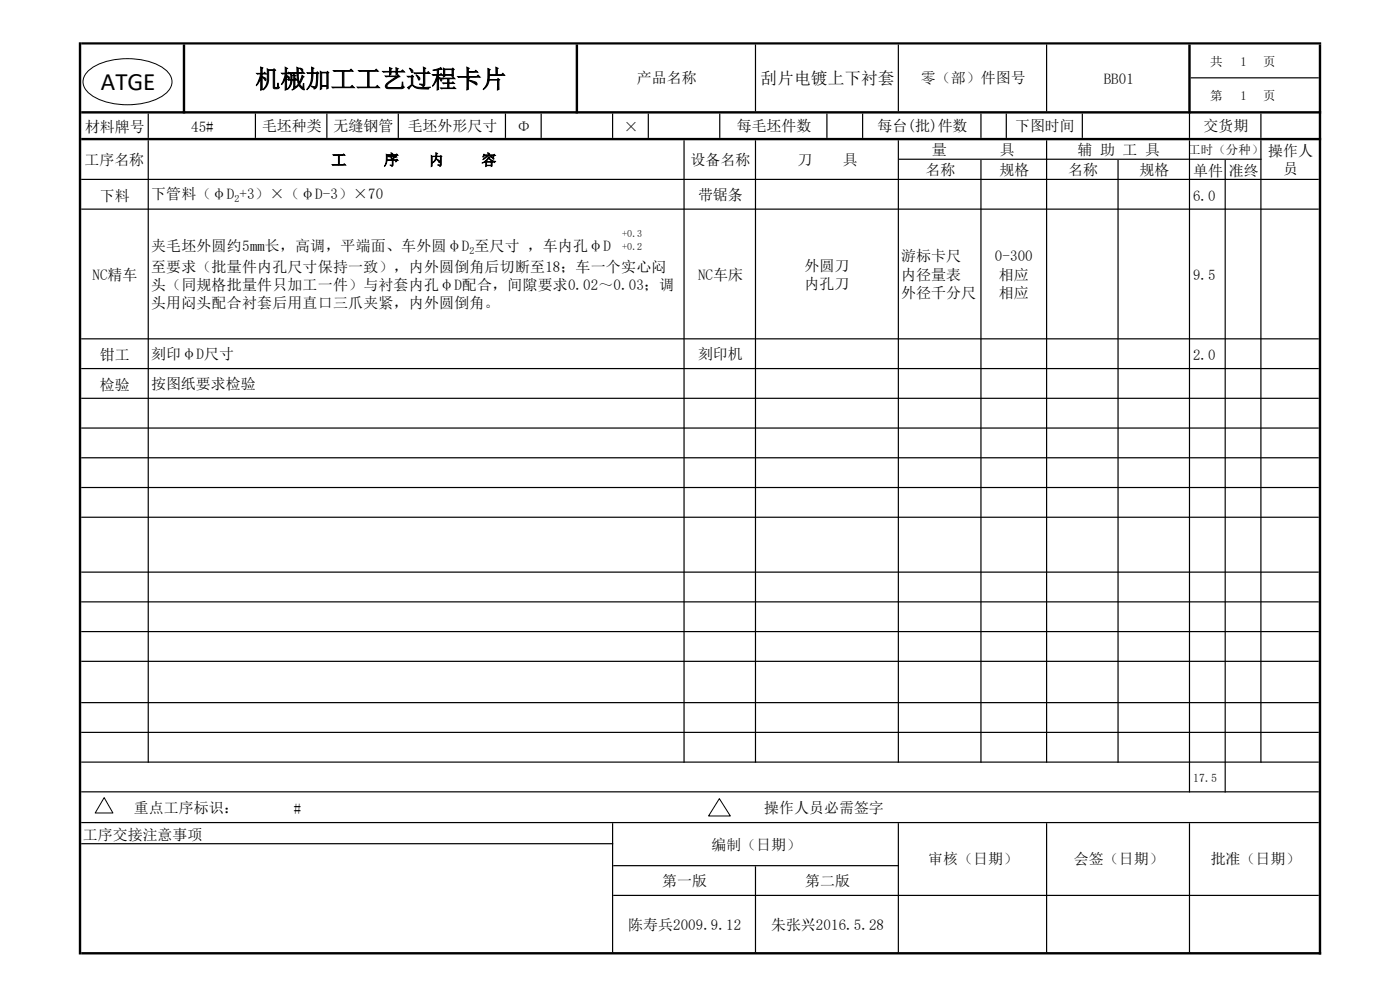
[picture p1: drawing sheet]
<svg xmlns="http://www.w3.org/2000/svg" width="297mm" height="210mm" viewBox="0 0 297 210" stroke-linecap="round" stroke-linejoin="round" font-family="sans-serif">
<g fill="#000">
<path d="M17.2 9h263.1v.4h-263.1zM252.6 16.4h27.2v.2h-27.2zM17.2 23.6h263.1v.5h-263.1zM17.2 29.3h263.1v.5h-263.1zM190.7 33.7h76.9v.2h-76.9zM17.2 37.9h262.6v.3h-262.6zM17.2 44.2h262.6v.3h-262.6zM17.2 71.8h262.6v.2h-262.6zM17.2 78.1h262.6v.2h-262.6zM17.2 84.4h262.6v.2h-262.6zM17.2 90.7h262.6v.2h-262.6zM17.2 97h262.6v.2h-262.6zM17.2 103.3h262.6v.2h-262.6zM17.2 109.6h262.6v.3h-262.6zM17.2 121.2h262.6v.3h-262.6zM17.2 127.6h262.6v.2h-262.6zM17.2 133.9h262.6v.2h-262.6zM17.2 140.2h262.6v.2h-262.6zM17.2 148.9h262.6v.3h-262.6zM17.2 155.2h262.6v.3h-262.6zM17.2 161.5h262.6v.3h-262.6zM17.2 167.9h262.6v.2h-262.6zM17.2 174.4h262.6v.2h-262.6zM17.2 178.9h112.9v.2h-112.9zM130.1 183.5h60.6v.3h-60.6zM130.1 189.8h149.7v.3h-149.7zM17.2 202h263.1v.5h-263.1z" fill-rule="evenodd"/>
<path d="M252.1 9.4h.5v14.7h-.5zM31.3 24.1h.3v5.2h-.3zM160.1 9.4h.3v14.2h-.3zM190.5 9.4h.2v14.2h-.2zM221.9 9.4h.3v14.2h-.3z" fill-rule="evenodd"/>
<path d="M252.2 24.1h.3v5.2h-.3zM267.4 24.1h.2v5.2h-.2zM208 24.1h.2v5.2h-.2zM129.8 24.1h.3v5.2h-.3zM190.5 29.8h.2v132h-.2zM221.9 29.8h.3v132h-.3zM252.2 29.8h.3v138.3h-.3zM160.1 29.8h.3v132h-.3zM16.7 9h.5v193.5h-.5zM38.8 9.4h.5v14.7h-.5zM122.1 9.4h.5v14.7h-.5zM160.1 183.8h.3v18.2h-.3zM190.5 174.6h.2v27.4h-.2zM221.9 174.6h.3v27.4h-.3zM252.2 174.6h.3v27.4h-.3zM279.8 9.4h.5v193.1h-.5zM31.3 29.8h.3v132h-.3zM54.1 24.1h.2v5.2h-.2zM69.2 24.1h.3v5.2h-.3zM84.4 24.1h.2v5.2h-.2zM107.1 24.1h.3v5.2h-.3zM114.7 24.1h.2v5.2h-.2zM129.8 174.6h.3v27.4h-.3zM137.4 24.1h.3v5.2h-.3zM152.6 24.1h.2v5.2h-.2zM175.3 24.1h.3v5.2h-.3zM182.9 24.1h.2v5.2h-.2zM208 33.9h.2v127.9h-.2zM213.4 24.1h.2v5.2h-.2zM229.5 24.1h.2v5.2h-.2zM267.4 29.8h.2v132h-.2zM145 29.8h.2v132h-.2zM237.1 33.9h.2v127.9h-.2zM259.8 33.9h.3v134.2h-.3z" fill-rule="evenodd"/>
</g>
<path d="M18.5 15.3a12 12 0 0 1 8.6-2.9 12 12 0 0 1 8.5 2.9 2.98 2.98 0 0 1-.6 4.7 15.3 15.3 0 0 1-13.1 1.4 6.1 6.1 0 0 1-4.2-3.3 2.89 2.89 0 0 1 .8-2.8z" fill-rule="evenodd" fill="#fff"/>
<path d="M18.5 15.3a12 12 0 0 1 8.6-2.9 12 12 0 0 1 8.5 2.9 2.98 2.98 0 0 1-.6 4.7 15.3 15.3 0 0 1-13.1 1.4 6.1 6.1 0 0 1-4.2-3.3 2.89 2.89 0 0 1 .8-2.8z" fill="none" stroke="#000" stroke-width=".21"/>
<path d="M22.1 169.2l1.9 3.3h-3.8z" fill="#fff"/>
<path d="M22.1 169.2l1.9 3.3h-3.8z" fill="none" stroke="#000" stroke-width=".21"/>
<path d="M152.6 169.4l2.3 3.7h-4.6z" fill="#fff"/>
<path d="M152.6 169.4l2.3 3.7h-4.6z" fill="none" stroke="#000" stroke-width=".21"/>
<path d="M131.4 47.8h8.8v7.1h-8.8z" fill="#fff"/>
<path d="M131.4 47.8h8.8v7.1h-8.8z" fill="none" stroke="#fff" stroke-width=".21"/>
<g font-size="5.3">
<text x="21.4" y="19.2">ATGE</text>
<text x="54.2" y="18.6">机械加工工艺过程卡片</text>
</g>
<text font-size="3.6" x="161.4" y="17.9">刮片电镀上下衬套</text>
<g font-size="3.2">
<text x="135.1" y="17.7">产品名称</text>
<text x="195.4" y="17.7">零（部）件图号</text>
<text x="234.1" y="17.7">BB01</text>
<text x="18" y="28">材料牌号</text>
<text x="40.6" y="27.9">45#</text>
<text x="55.6" y="27.9">毛坯种类</text>
<text x="70.7" y="27.9">无缝钢管</text>
<text x="86.5" y="27.9">毛坯外形尺寸</text>
<text x="109.6" y="28">Φ</text>
<text x="132.3" y="28">×</text>
<text x="156.3" y="27.9">每毛坯件数</text>
<text x="186.2" y="27.9">每台(批)件数</text>
<text x="215.3" y="27.9">下图时间</text>
<text x="255.3" y="27.9">交货期</text>
<text x="17.9" y="35">工序名称</text>
<text x="70.3" y="35">工</text>
<text x="81.5" y="35">序</text>
<text x="91" y="35">内</text>
<text x="102.1" y="35">容</text>
<text x="146.5" y="35">设备名称</text>
<text x="169.2" y="35">刀</text>
<text x="178.8" y="35">具</text>
<text x="197.7" y="32.8">量</text>
<text x="212.1" y="32.8">具</text>
<text x="228.6" y="32.8">辅 助 工 具</text>
<text x="269" y="33.1">操作人</text>
<text x="196.3" y="37.1">名称</text>
<text x="212.1" y="37.1">规格</text>
<text x="226.6" y="37.1">名称</text>
<text x="241.8" y="37.1">规格</text>
<text x="253.1" y="37.3">单件 准终</text>
<text x="272.2" y="37">员</text>
<text x="21.2" y="42.5">下料</text>
<text x="32" y="42.2">下管料（φD +3）×（φD-3）×70</text>
<text x="148.1" y="42.4">带锯条</text>
<text x="32" y="53.3">夹毛坯外圆约5mm长，高调，平端面、车外圆φD 至尺寸 ，车内孔φD</text>
<text x="19.6" y="59.5">NC精车</text>
<text x="32" y="57.6">至要求（批量件内孔尺寸保持一致），内外圆倒角后切断至18；车一个实心闷</text>
<text x="148.1" y="59.3">NC车床</text>
<text x="170.7" y="57.4">外圆刀</text>
<text x="191.2" y="55.5">游标卡尺</text>
<text x="191.2" y="59.4">内径量表</text>
<text x="211.1" y="55.5">0-300</text>
<text x="211.9" y="59.4">相应</text>
<text x="32" y="61.5">头（同规格批量件只加工一件）与衬套内孔φD配合，间隙要求0.02～0.03；调</text>
<text x="32" y="65.4">头用闷头配合衬套后用直口三爪夹紧，内外圆倒角。</text>
<text x="170.7" y="61.3">内孔刀</text>
<text x="191.2" y="63.2">外径千分尺</text>
<text x="211.9" y="63.2">相应</text>
<text x="21.2" y="76.4">钳工</text>
<text x="32" y="76.2">刻印φD尺寸</text>
<text x="148.1" y="76.2">刻印机</text>
<text x="21.2" y="82.7">检验</text>
<text x="32" y="82.5">按图纸要求检验</text>
<text x="28.4" y="172.4">重点工序标识：</text>
<text x="62.4" y="172.6">#</text>
<text x="162.1" y="172.4">操作人员必需签字</text>
<text x="17.6" y="178.1">工序交接注意事项</text>
<text x="150.9" y="180.3">编制（日期）</text>
<text x="196.9" y="183.4">审核（日期）</text>
<text x="227.8" y="183.4">会签（日期）</text>
<text x="256.8" y="183.4">批准（日期）</text>
<text x="140.5" y="188">第一版</text>
<text x="170.8" y="188">第二版</text>
<text x="133.3" y="197.3">陈寿兵2009.9.12</text>
<text x="163.6" y="197.3">朱张兴2016.5.28</text>
</g>
<g font-size="3.1">
<text x="253.2" y="42.5">6.0</text>
<text x="253.2" y="59.5">9.5</text>
<text x="253.2" y="76.4">2.0</text>
</g>
<g font-size="2.7">
<text x="256.8" y="14">共</text>
<text x="263.2" y="14">1</text>
<text x="268" y="14">页</text>
<text x="256.8" y="21.3">第</text>
<text x="263.2" y="21.3">1</text>
<text x="268" y="21.3">页</text>
<text x="252.1" y="32.6">工时（分种）</text>
</g>
<text font-size="2.5" x="253.1" y="165.9">17.5</text>
<g font-size="2.1">
<text x="49.7" y="42.8">2</text>
<text x="99.6" y="53.9">2</text>
<text x="132" y="50.4">+0.3</text>
<text x="132" y="53.1">+0.2</text>
</g>
</svg>
